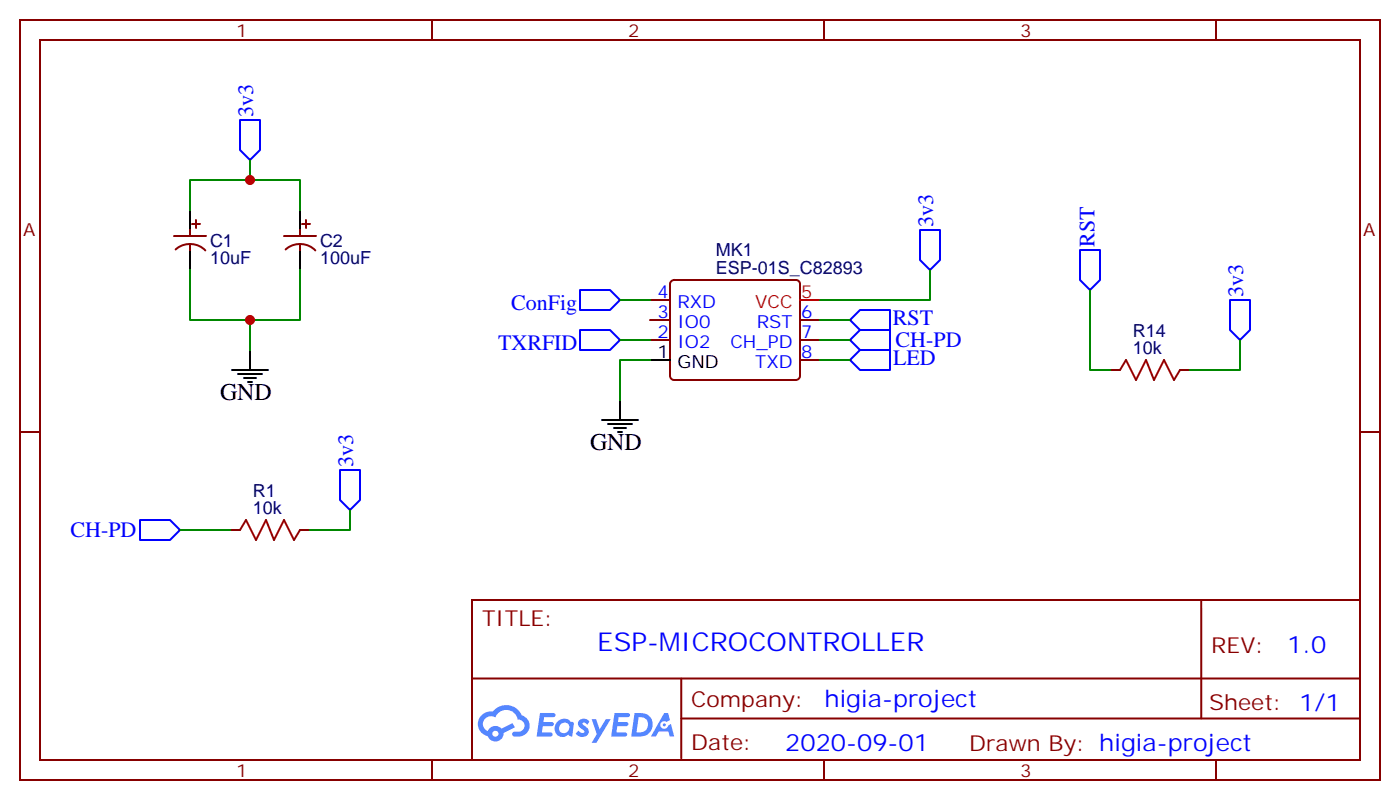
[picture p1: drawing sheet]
<svg xmlns="http://www.w3.org/2000/svg" width="247mm" height="141mm" viewBox="0 0 247 141" stroke-linecap="round" stroke-linejoin="round" font-family="sans-serif">
<g fill="none" stroke="#870000" stroke-width=".35">
<path d="M3.5 3.5h239.9v134.1h-239.9zM7.1 7.1h232.8v127h-232.8zM76.2 3.5v3.6M145.3 3.5v3.6M214.5 3.5v3.6M3.5 76.2h3.6M239.9 76.2h3.5M83.3 105.8h156.6v28.3h-156.6zM83.3 119.7h156.5M120.2 119.7v14.1M211.9 105.9v20.8M76.2 134.1v3.5"/>
<path d="M120.2 126.7h119.6M145.3 134.1v3.5M214.5 134.1v3.5"/>
</g>
<g fill="#5487ff">
<path d="M102.2 127a1.22 1.22 0 0 1 1.8 .3l-.4 .6a.47 .47 0 0 0-.4-.5 .47 .47 0 0 0-.5 .2l.1 .2a1.55 1.55 0 0 1 1 1.5 1.34 1.34 0 0 1-2.3 .1l.5-.5a.6 .6 0 0 0 .5 .4 .6 .6 0 0 0 .6-.3l-.2-.2a1.48 1.48 0 0 1-.9-1.4z"/>
<path d="M95.3 125.8h1.5a1.22 1.22 0 0 1 1.1 .1 .37 .37 0 0 1-.3 .6h-1.6l-.2 .9h1.6a.37 .37 0 0 1 .3 .4 .37 .37 0 0 1-.4 .3h-1.6l-.1 1.1h.7a1.15 1.15 0 0 1 1.1 .2 .36 .36 0 0 1-.3 .5h-2.4z"/>
<path d="M108.4 125.8h1.5a1.23 1.23 0 0 1 1.2 .1 .37 .37 0 0 1-.4 .6h-1.6l-.1 .9h1.5a.37 .37 0 0 1 .3 .4 .37 .37 0 0 1-.3 .3h-1.6l-.2 1.1h.8a1.15 1.15 0 0 1 1.1 .2 .36 .36 0 0 1-.3 .5h-2.5z"/>
<path d="M117.2 125.8h.6l.4 1.2-.6 .3a.69 .69 0 0 0-1.1 .3 .69 .69 0 0 0 .5 1 .69 .69 0 0 0 .9-.6l.4-.3 .6 2.2h-.8l-.2-.9h-1.7l-.5 .9h-.9z"/>
<path d="M104.4 126.8h.7l.7 1.9 1.1-1.9h.8l-2.5 4.2h-.8l.9-1.5z"/>
<path d="M111.9 125.8l-.6 4.1h1.4a2.11 2.11 0 0 0 2.4-2.1 2.11 2.11 0 0 0-2.5-2zM112.6 126.5a1.39 1.39 0 0 1 1.7 1.4 1.39 1.39 0 0 1-1.8 1.3h-.2z"/>
<path d="M98.2 127.4a1.48 1.48 0 0 0-.1 2 1.48 1.48 0 0 0 1.9 .3l.2-.1 .7 .3 .3-2.3-.1-.2-.5-.1a1.49 1.49 0 0 0-2.4 .1zM98.9 127.8a.91 .91 0 0 1 1.5 .2 .91 .91 0 0 1-.8 1.3 .87 .87 0 0 1-1-.5 .87 .87 0 0 1 .3-1z"/>
<path d="M85 126.1a2.18 2.18 0 0 0 1 3.8 1.44 1.44 0 0 0 1.7 .9 1.44 1.44 0 0 0 1.1-1.5l2-1-.4-.7-1.9 .9a1.47 1.47 0 0 0-2.5 .5 1.39 1.39 0 0 1-.6-2 1.39 1.39 0 0 1 2-.5 2.08 2.08 0 0 1 2.1-1.3 2.08 2.08 0 0 1 1.9 1.7 1.07 1.07 0 0 1 1.1 1 1.07 1.07 0 0 1-1 1.2h-.6a.43 .43 0 0 0-.6 .3 .43 .43 0 0 0 .4 .5 2.06 2.06 0 0 0 2.2-.6 2.06 2.06 0 0 0 .3-2.2l-.7-.7-.5-.2a2.98 2.98 0 0 0-5.1-.7l-1 .1zM86.8 129.4a.55 .55 0 0 1 1.1 0 .55 .55 0 0 1-1.1 0z"/>
<circle cx="117.2" cy="127.9" r=".26"/>
</g>
<g fill="none" stroke="#870000" stroke-width=".35">
<path d="M33.9 39.5h1.4M34.6 38.8v1.4M53.3 39.5h1.4M54 38.8v1.4M30.7 41.6h5.6M31 44a3.8 3.8 0 0 1 5.2 .2M33.5 40.6v1M33.5 43v1.1M50.1 41.6h5.6M50.4 44a3.8 3.8 0 0 1 5.2 .2M52.9 40.6v1M52.9 43v1.1"/>
<path d="M114.7 60h3.5M114.7 56.4h3.5M114.7 52.9h3.5M118.4 49.6l.5-.2h21.5a.71 .71 0 0 1 .7 .7v16.2a.76 .76 0 0 1-.7 .7h-21.5a.76 .76 0 0 1-.7-.7v-16.2zM141.1 60h3.5M141.1 56.4h3.5M141.1 63.5h3.5M195.8 65.3h1.8M208.1 65.3h1.8M40.6 93.5h1.7M52.9 93.5h1.8"/>
</g>
<g fill="none" stroke="#000" stroke-width=".35">
<path d="M33.5 37v3.6M52.9 37v3.6M33.5 44.1v3.5M52.9 44.1v3.5M40.9 65.3h6.4M42 66h4.2M43 66.7h2.2M43.7 67.4h.7M44.1 61.7v3.6M106.2 74.1h6.3M107.2 74.8h4.3M108.3 75.5h2.1"/>
<path d="M109 76.2h.7M109.4 70.6v3.5M114.7 63.5h3.5"/>
</g>
<path d="M141.1 52.9h3.5" fill="none" stroke="#f00" stroke-width=".35"/>
<path d="M42.3 21.2h3.6v5.3l-1.8 1.7-1.8-1.7zM102.3 58.2h5.3l1.8 1.8-1.8 1.7h-5.3zM102.3 51.2h5.3l1.8 1.7-1.8 1.8h-5.3zM149.9 56.4l1.8-1.7h5.3v3.5h-5.3zM149.9 60l1.8-1.8h5.3v3.5h-5.3zM162.3 40.6h3.5v5.3l-1.8 1.7-1.7-1.7zM190.5 44.1h3.5v5.3l-1.7 1.8-1.8-1.8zM217 52.9h3.5v5.3l-1.8 1.8-1.7-1.8zM149.9 63.5l1.8-1.8h5.3v3.6h-5.3zM24.7 91.7h5.3l1.7 1.8-1.7 1.7h-5.3zM60 82.9h3.5v5.3l-1.8 1.8-1.7-1.8z" fill="none" stroke="#00f" stroke-width=".35"/>
<g fill="none" stroke="#008700" stroke-width=".35">
<path d="M33.5 37v-5.2h19.4v5.2M44.1 28.2v3.6M33.5 47.6v8.8h19.4v-8.8M44.1 56.4v5.3M109.4 60h5.3M109.4 52.9h5.3M144.6 56.4h5.3M144.6 60h5.3M164 47.6v5.3h-19.4M192.3 51.2v14.1h3.5M218.7 60v5.3h-8.8M114.7 63.5h-5.3v7.1"/>
<path d="M144.6 63.5h5.3M31.7 93.5h8.9M61.7 90v3.5h-7"/>
</g>
<path d="M197.6 65.3l1-1.8 1.8 3.5 1.7-3.5 1.5 3.5 1.7-3.5 1.8 3.5 1-1.7M42.3 93.5l1.1-1.8 1.8 3.5 1.7-3.5 1.4 3.5 1.8-3.5 1.8 3.5 1-1.7" fill="none" stroke="#a10000" stroke-width=".35"/>
<g fill="#c00">
<circle cx="44.1" cy="31.7" r=".88"/>
<circle cx="44.1" cy="56.4" r=".88"/>
</g>
<text font-size="4.6" fill="#00f" x="105.3" y="114.9">ESP-MICROCONTROLLER</text>
<g font-size="4.2">
<text x="38.8" y="70.6">GND</text>
<text x="104.1" y="79.4">GND</text>
</g>
<g font-size="4.2" fill="#00f">
<text x="227.1" y="115.1">1.0</text>
<text x="145.4" y="124.7">higia-project</text>
<text x="138.5" y="132.5">2020-09-01</text>
</g>
<g font-size="3.9" fill="#00f">
<text x="44.7" y="20.6" transform="rotate(-90 44.7 20.6)">3v3</text>
<text x="164.6" y="40" transform="rotate(-90 164.6 40)">3v3</text>
<text x="193.1" y="43.6" transform="rotate(-90 193.1 43.6)">RST</text>
<text x="219.3" y="52.4" transform="rotate(-90 219.3 52.4)">3v3</text>
<text x="90.2" y="54.7">ConFig</text>
<text x="157.5" y="57.3">RST</text>
<text x="87.8" y="61.7">TXRFID</text>
<text x="157.5" y="64.3">LED</text>
<text x="158" y="61.3">CH-PD</text>
<text x="62.3" y="82.4" transform="rotate(-90 62.3 82.4)">3v3</text>
<text x="12.4" y="94.8">CH-PD</text>
</g>
<g font-size="3.9" fill="#800">
<text x="85" y="110.4">TITLE:</text>
<text x="213.6" y="115.1">REV:</text>
<text x="121.9" y="124.6">Company:</text>
<text x="213.3" y="125.2">Sheet: 1/1</text>
<text x="121.9" y="132.3">Date:</text>
<text x="171" y="132.4">Drawn By: higia-project</text>
</g>
<g font-size="3.2" fill="#800">
<text x="41.6" y="6.5">1</text>
<text x="110.8" y="6.5">2</text>
<text x="179.9" y="6.5">3</text>
<text x="4.1" y="41.6">A</text>
<text x="240.4" y="41.6">A</text>
<text x="41.6" y="137.1">1</text>
<text x="110.8" y="137.1">2</text>
<text x="179.9" y="137.1">3</text>
</g>
<g font-size="3.2" fill="#000080">
<text x="37" y="46.6">10uF</text>
<text x="37" y="43.5">C1</text>
<text x="56.4" y="46.6">100uF</text>
<text x="56.4" y="43.5">C2</text>
<text x="126.3" y="45.2">MK1</text>
<text x="126.3" y="48.3">ESP-01S_C82893</text>
<text x="199.8" y="59.4">R14</text>
<text x="199.8" y="62.4">10k</text>
<text x="44.6" y="87.6">R1</text>
<text x="44.6" y="90.7">10k</text>
</g>
<g font-size="3.2" fill="#00f">
<text x="116" y="52.6">4</text>
<text x="116" y="59.6">2</text>
<text x="116" y="56.1">3</text>
<text x="119.5" y="57.9">IO0</text>
<text x="119.5" y="54.3">RXD</text>
<text x="133.5" y="57.9">RST</text>
<text x="141.3" y="56.1">6</text>
<text x="141.3" y="59.6">7</text>
<text x="119.5" y="61.4">IO2</text>
<text x="128.8" y="61.4">CH_PD</text>
<text x="133.2" y="64.9">TXD</text>
<text x="141.3" y="63.1">8</text>
</g>
<g font-size="3.2" fill="#f00">
<text x="141.3" y="52.6">5</text>
<text x="133.2" y="54.3">VCC</text>
</g>
<g font-size="3.2">
<text x="116" y="63.1">1</text>
<text x="119.5" y="64.9">GND</text>
</g>
</svg>
